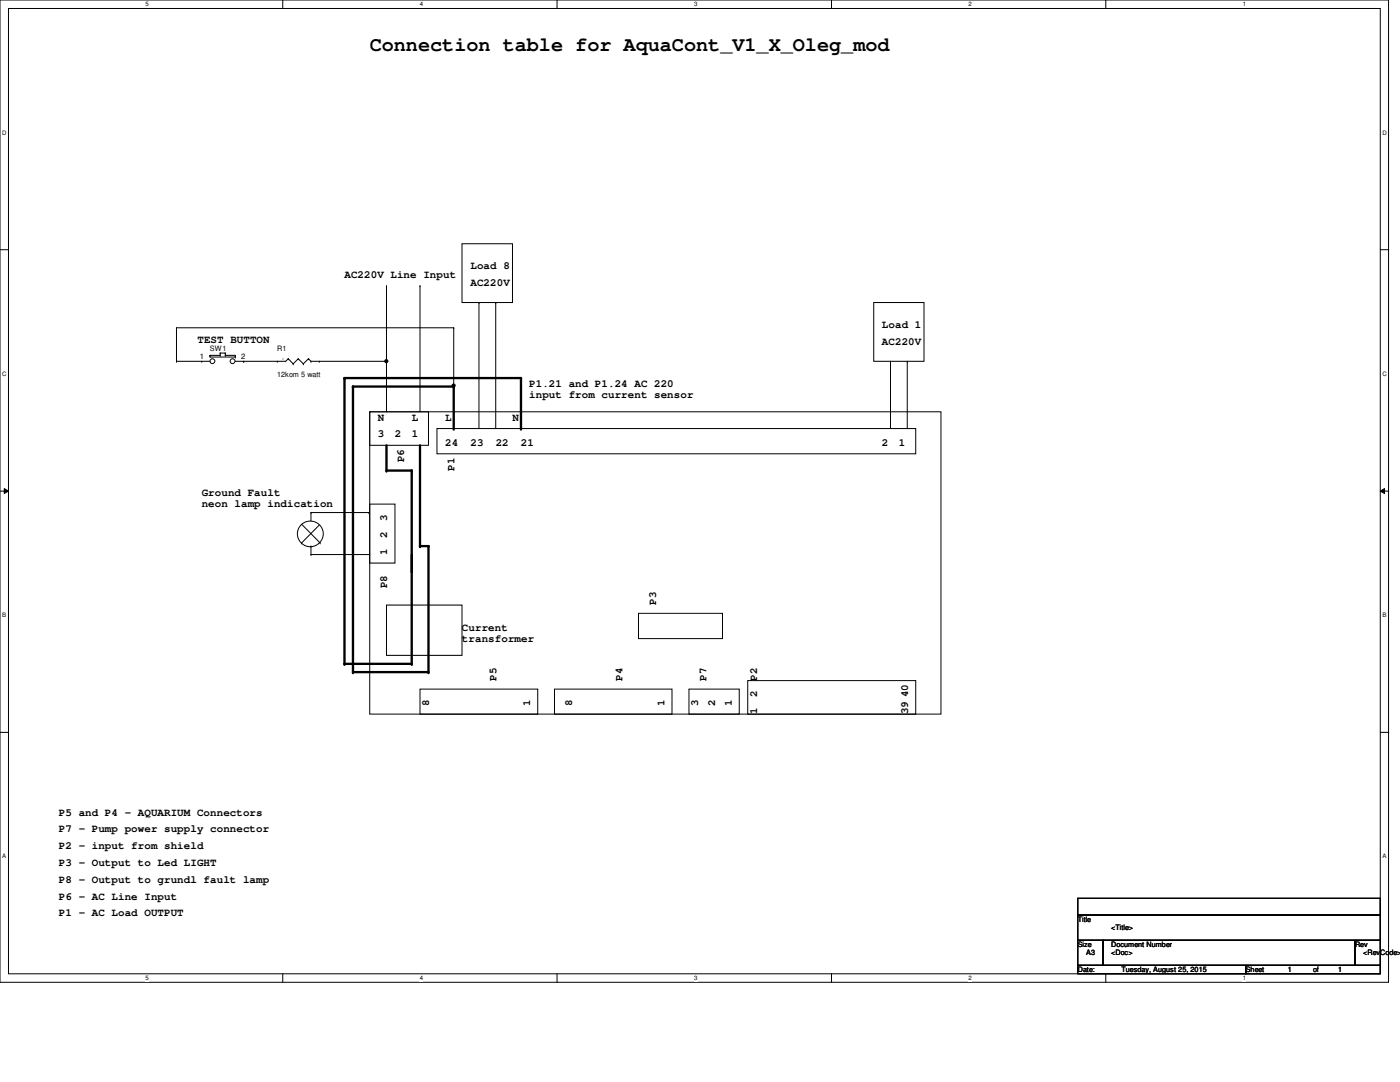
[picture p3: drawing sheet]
<svg xmlns="http://www.w3.org/2000/svg" width="279mm" height="216mm" viewBox="0 0 279 216" stroke-linecap="round" stroke-linejoin="round" font-family="sans-serif">
<path d="M0 0h277.1v196h-277.1zM1.7 1.7h273.8v192.6h-273.8z" fill="none" stroke="#000" stroke-width=".2"/>
<g fill="#fff">
<path d="M29 .2h.7v1.3h-.7z"/>
<path d="M29 194.5h.7v1.3h-.7z"/>
</g>
<path d="M56.4 0v1.7M56.4 194.3v1.7" fill="none" stroke="#000" stroke-width=".2"/>
<g fill="#fff">
<path d="M83.8 .2h.6v1.3h-.6z"/>
<path d="M83.8 194.5h.6v1.3h-.6z"/>
</g>
<path d="M111.2 0v1.7M111.2 194.3v1.7" fill="none" stroke="#000" stroke-width=".2"/>
<g fill="#fff">
<path d="M138.5 .2h.6v1.3h-.6z"/>
<path d="M138.5 194.5h.6v1.3h-.6z"/>
</g>
<path d="M165.9 0v1.7M165.9 194.3v1.7" fill="none" stroke="#000" stroke-width=".2"/>
<g fill="#fff">
<path d="M193.3 .2h.6v1.3h-.6z"/>
<path d="M193.3 194.5h.6v1.3h-.6z"/>
</g>
<path d="M220.7 0v1.7M220.7 194.3v1.7" fill="none" stroke="#000" stroke-width=".2"/>
<g fill="#fff">
<path d="M248 .2h.7v1.3h-.7z"/>
<path d="M248 194.5h.7v1.3h-.7z"/>
<path d="M.4 25.7h.9v1.4h-.9z"/>
<path d="M275.9 25.7h.8v1.4h-.8z"/>
<path d="M.4 73.9h.9v1.3h-.9z"/>
<path d="M275.9 73.9h.8v1.3h-.8z"/>
</g>
<path d="M0 49.8h1.7M275.5 49.8h1.7" fill="none" stroke="#000" stroke-width=".2"/>
<g fill="#fff">
<path d="M.4 122h.8v1.4h-.8z"/>
<path d="M275.9 122h.7v1.4h-.7z"/>
</g>
<path d="M0 98h1.7M.8 97.5l.9 .5-.9 .5zM275.5 98l.8-.5v1zM275.5 98h1.7" fill="none" stroke="#000" stroke-width=".2"/>
<path d="M.8 97.5l.9 .5-.9 .5zM275.5 98l.8-.5v1z" fill="#000"/>
<g fill="#fff">
<path d="M.4 170.2h.8v1.3h-.8z"/>
<path d="M275.9 170.2h.7v1.3h-.7z"/>
</g>
<g fill="none" stroke="#000" stroke-width=".2">
<path d="M77.1 57h.1M77.1 57v25.2M83.8 57h.1M83.8 57v25.2M92.2 48.6h10.1v11.8h-10.1zM35.2 72.1h.1M35.2 65.4h.1M35.2 72.1h6.7M35.2 65.4v6.7M35.2 65.4h55.4M40.3 72.1h.1M41.9 70.9h.1"/>
<path d="M41.9 70.9v.3h5M41.9 70.9h2M43.9 70.4h.1M43.9 70.9h.1M43.9 70.4h1.1M43.9 70.4v.5M45 70.9h.1M45 70.4h.1M45 70.9h1.9M45 70.4v.5M46.9 71.2h.1M46.9 70.9h.1"/>
<path d="M46.9 70.9v.3M48.6 72.1h.1M55.3 72.1h.1M57.5 71.6h.1M57.5 71.6l-.5 .5h-10.1M57.5 71.6l1 1M58.5 72.6h.1M59.5 71.6h.1M59.5 71.6l-1 1M59.5 71.6l1 1M60.5 72.6h.1M61.6 71.6h.1"/>
<path d="M61.6 71.6l-1.1 1M61.6 71.6l.5 .5M62.1 72.1h.1M62.1 72.1h15M63.7 72.1h.1M77.1 72.1h.1M90.6 65.4h.1M90.6 77.1h.1M90.6 65.4v11.7M95.6 60.4h.1M95.6 60.4v25.1M98.9 60.4h.1"/>
<path d="M98.9 60.4v25.1M174.4 60.4h10v11.7h-10zM177.7 72.1h.1M177.7 72.1v13.4M181.1 72.1h.1M181.1 72.1v13.4M73.8 82.2h114v60.3h-114zM73.8 82.2h11.7v6.7h-11.7zM87.2 85.5h95.6v5.1h-95.6zM60.2 108.3h.1M60.2 104.6l3.7 3.7M62.1 110.7h.1"/>
<path d="M62.1 109h.1M62.1 102.3h.1M62.1 110.7h11.7M62.1 102.3v1.7M62.1 109v1.7M62.1 102.3h11.5M63.7 104.8l-3.5 3.5M63.9 108.3h.1M73.6 102.3h.1M73.8 100.6h5v11.8h-5zM77.1 120.7h15.1v10.1h-15.1zM83.8 137.5h23.5v5h-23.5z"/>
<path d="M110.7 137.5h23.4v5h-23.4zM127.4 122.4h16.8v5h-16.8zM137.5 137.5h10v5h-10zM149.2 135.8h33.6v6.7h-33.6zM0 146.1h1.7M275.5 146.1h1.7M215.1 179.2h60.4v3.4h-60.4zM215.1 182.6h60.4v5h-60.4zM215.1 187.6h5v5h-5zM215.1 192.6h33.5v1.7h-33.5zM220.1 187.6h50.3v5h-50.3zM248.6 192.6h26.9v1.7h-26.9z"/>
<path d="M270.4 187.6h5.1v5h-5.1z"/>
<circle cx="42.4" cy="72.1" r=".49"/>
<circle cx="46.4" cy="72.1" r=".49"/>
<circle cx="77.1" cy="72.1" r=".32"/>
<circle cx="90.5" cy="76.9" r=".32"/>
<circle cx="61.9" cy="106.5" r="2.57"/>
</g>
<path d="M90.6 85.5v-8.4h-20.2v57h15.1v-25.1h-1.7v-20.1M104 85.5v-10.1h-35.3v57.1h13.5v-38.6h-5.1v-5" fill="none" stroke="#000" stroke-width=".47"/>
<g fill="#000">
<circle cx="68.7" cy="75.4" r=".23"/>
<circle cx="70.4" cy="77.1" r=".23"/>
<circle cx="90.6" cy="77.1" r=".23"/>
<circle cx="104" cy="75.4" r=".23"/>
<circle cx="77.1" cy="93.9" r=".23"/>
<circle cx="82.2" cy="93.9" r=".23"/>
<circle cx="90.6" cy="85.5" r=".23"/>
<circle cx="104" cy="85.5" r=".23"/>
<circle cx="82.2" cy="114" r=".23"/>
<circle cx="83.8" cy="109" r=".23"/>
<circle cx="85.5" cy="109" r=".23"/>
<circle cx="68.7" cy="132.5" r=".23"/>
<circle cx="70.4" cy="134.1" r=".23"/>
<circle cx="82.2" cy="132.5" r=".23"/>
<circle cx="85.5" cy="134.1" r=".23"/>
</g>
<g fill="#000">
<circle cx="77.1" cy="72.1" r=".32"/>
<circle cx="90.5" cy="76.9" r=".32"/>
</g>
<text font-size="4" x="73.8" y="10.1">Connection table for AquaCont_V1_X_Oleg_mod</text>
<g font-size="2.2">
<text x="93.9" y="53.8">Load 8</text>
<text x="68.7" y="55.5">AC220V Line Input</text>
<text x="93.9" y="57.1">AC220V</text>
<text x="176" y="65.5">Load 1</text>
<text x="39.4" y="68.5">TEST BUTTON</text>
<text x="176" y="68.8">AC220V</text>
<text x="105.6" y="77.2">P1.21 and P1.24 AC 220</text>
<text x="75.4" y="83.9">N</text>
<text x="82.2" y="83.9">L</text>
<text x="88.9" y="83.9">L</text>
<text x="102.3" y="83.9">N</text>
<text x="105.6" y="79.4">input from current sensor</text>
<text x="75.4" y="87.3">3</text>
<text x="78.8" y="87.3">2</text>
<text x="82.2" y="87.3">1</text>
<text x="88.9" y="89">24</text>
<text x="93.9" y="89">23</text>
<text x="98.9" y="89">22</text>
<text x="104" y="89">21</text>
<text x="176" y="89">2</text>
<text x="179.4" y="89">1</text>
<text x="80.7" y="92.2" transform="rotate(-90 80.7 92.2)">P6</text>
<text x="90.7" y="93.9" transform="rotate(-90 90.7 93.9)">P1</text>
<text x="40.3" y="99">Ground Fault</text>
<text x="40.3" y="101.2">neon lamp indication</text>
<text x="77.3" y="107.3" transform="rotate(-90 77.3 107.3)">2</text>
<text x="77.3" y="104" transform="rotate(-90 77.3 104)">3</text>
<text x="77.3" y="110.7" transform="rotate(-90 77.3 110.7)">1</text>
<text x="77.3" y="117.3" transform="rotate(-90 77.3 117.3)">P8</text>
<text x="92.2" y="125.9">Current</text>
<text x="131" y="120.7" transform="rotate(-90 131 120.7)">P3</text>
<text x="92.2" y="128">transformer</text>
<text x="99.1" y="135.8" transform="rotate(-90 99.1 135.8)">P5</text>
<text x="124.2" y="135.8" transform="rotate(-90 124.2 135.8)">P4</text>
<text x="141" y="135.8" transform="rotate(-90 141 135.8)">P7</text>
<text x="151.1" y="135.8" transform="rotate(-90 151.1 135.8)">P2</text>
<text x="85.7" y="140.8" transform="rotate(-90 85.7 140.8)">8</text>
<text x="105.8" y="140.8" transform="rotate(-90 105.8 140.8)">1</text>
<text x="114.2" y="140.8" transform="rotate(-90 114.2 140.8)">8</text>
<text x="132.6" y="140.8" transform="rotate(-90 132.6 140.8)">1</text>
<text x="139.4" y="140.8" transform="rotate(-90 139.4 140.8)">3</text>
<text x="142.7" y="140.8" transform="rotate(-90 142.7 140.8)">2</text>
<text x="146" y="140.8" transform="rotate(-90 146 140.8)">1</text>
<text x="151.1" y="142.5" transform="rotate(-90 151.1 142.5)">1</text>
<text x="151.1" y="139.1" transform="rotate(-90 151.1 139.1)">2</text>
<text x="181.3" y="142.5" transform="rotate(-90 181.3 142.5)">39 40</text>
<text x="11.8" y="162.7">P5 and P4 - AQUARIUM Connectors</text>
<text x="11.8" y="166.1">P7 - Pump power supply connector</text>
<text x="11.8" y="169.4">P2 - input from shield</text>
<text x="11.8" y="172.8">P3 - Output to Led LIGHT</text>
<text x="11.8" y="176.1">P8 - Output to grundl fault lamp</text>
<text x="11.8" y="179.5">P6 - AC Line Input</text>
<text x="11.8" y="182.8">P1 - AC Load OUTPUT</text>
</g>
<g font-size="1.5">
<text x="39.9" y="71.7">1</text>
<text x="41.9" y="70.1">SW1</text>
<text x="48.1" y="71.7">2</text>
<text x="55.3" y="70.1">R1</text>
<text x="55.3" y="75.1">12kom 5 watt</text>
<text x="56.6" y="72.1" transform="rotate(-90 56.6 72.1)">.</text>
<text x="215.1" y="183.9">Title</text>
<text x="221.8" y="185.6">&lt;Title&gt;</text>
<text x="215.1" y="189">Size</text>
<text x="216.8" y="190.6">A3</text>
<text x="221.8" y="190.6">&lt;Doc&gt;</text>
<text x="221.8" y="189">Document Number</text>
<text x="270.4" y="189">Rev</text>
<text x="272.1" y="190.6">&lt;RevCode&gt;</text>
<text x="215.1" y="194">Date:</text>
<text x="223.8" y="194">Tuesday, August 25, 2015</text>
<text x="248.6" y="194">Sheet</text>
<text x="257" y="194">1</text>
<text x="262" y="194">of</text>
<text x="267.1" y="194">1</text>
</g>
<g font-size="1.2">
<text x="29" y="1.3">5</text>
<text x="83.8" y="1.3">4</text>
<text x="138.5" y="1.3">3</text>
<text x="193.3" y="1.3">2</text>
<text x="248" y="1.3">1</text>
<text x=".4" y="26.8">D</text>
<text x="275.9" y="26.8">D</text>
<text x=".4" y="75">C</text>
<text x="275.9" y="75">C</text>
<text x=".4" y="123.1">B</text>
<text x="275.9" y="123.1">B</text>
<text x=".4" y="171.3">A</text>
<text x="275.9" y="171.3">A</text>
<text x="29" y="195.6">5</text>
<text x="83.8" y="195.6">4</text>
<text x="138.5" y="195.6">3</text>
<text x="193.3" y="195.6">2</text>
<text x="248" y="195.6">1</text>
</g>
</svg>
